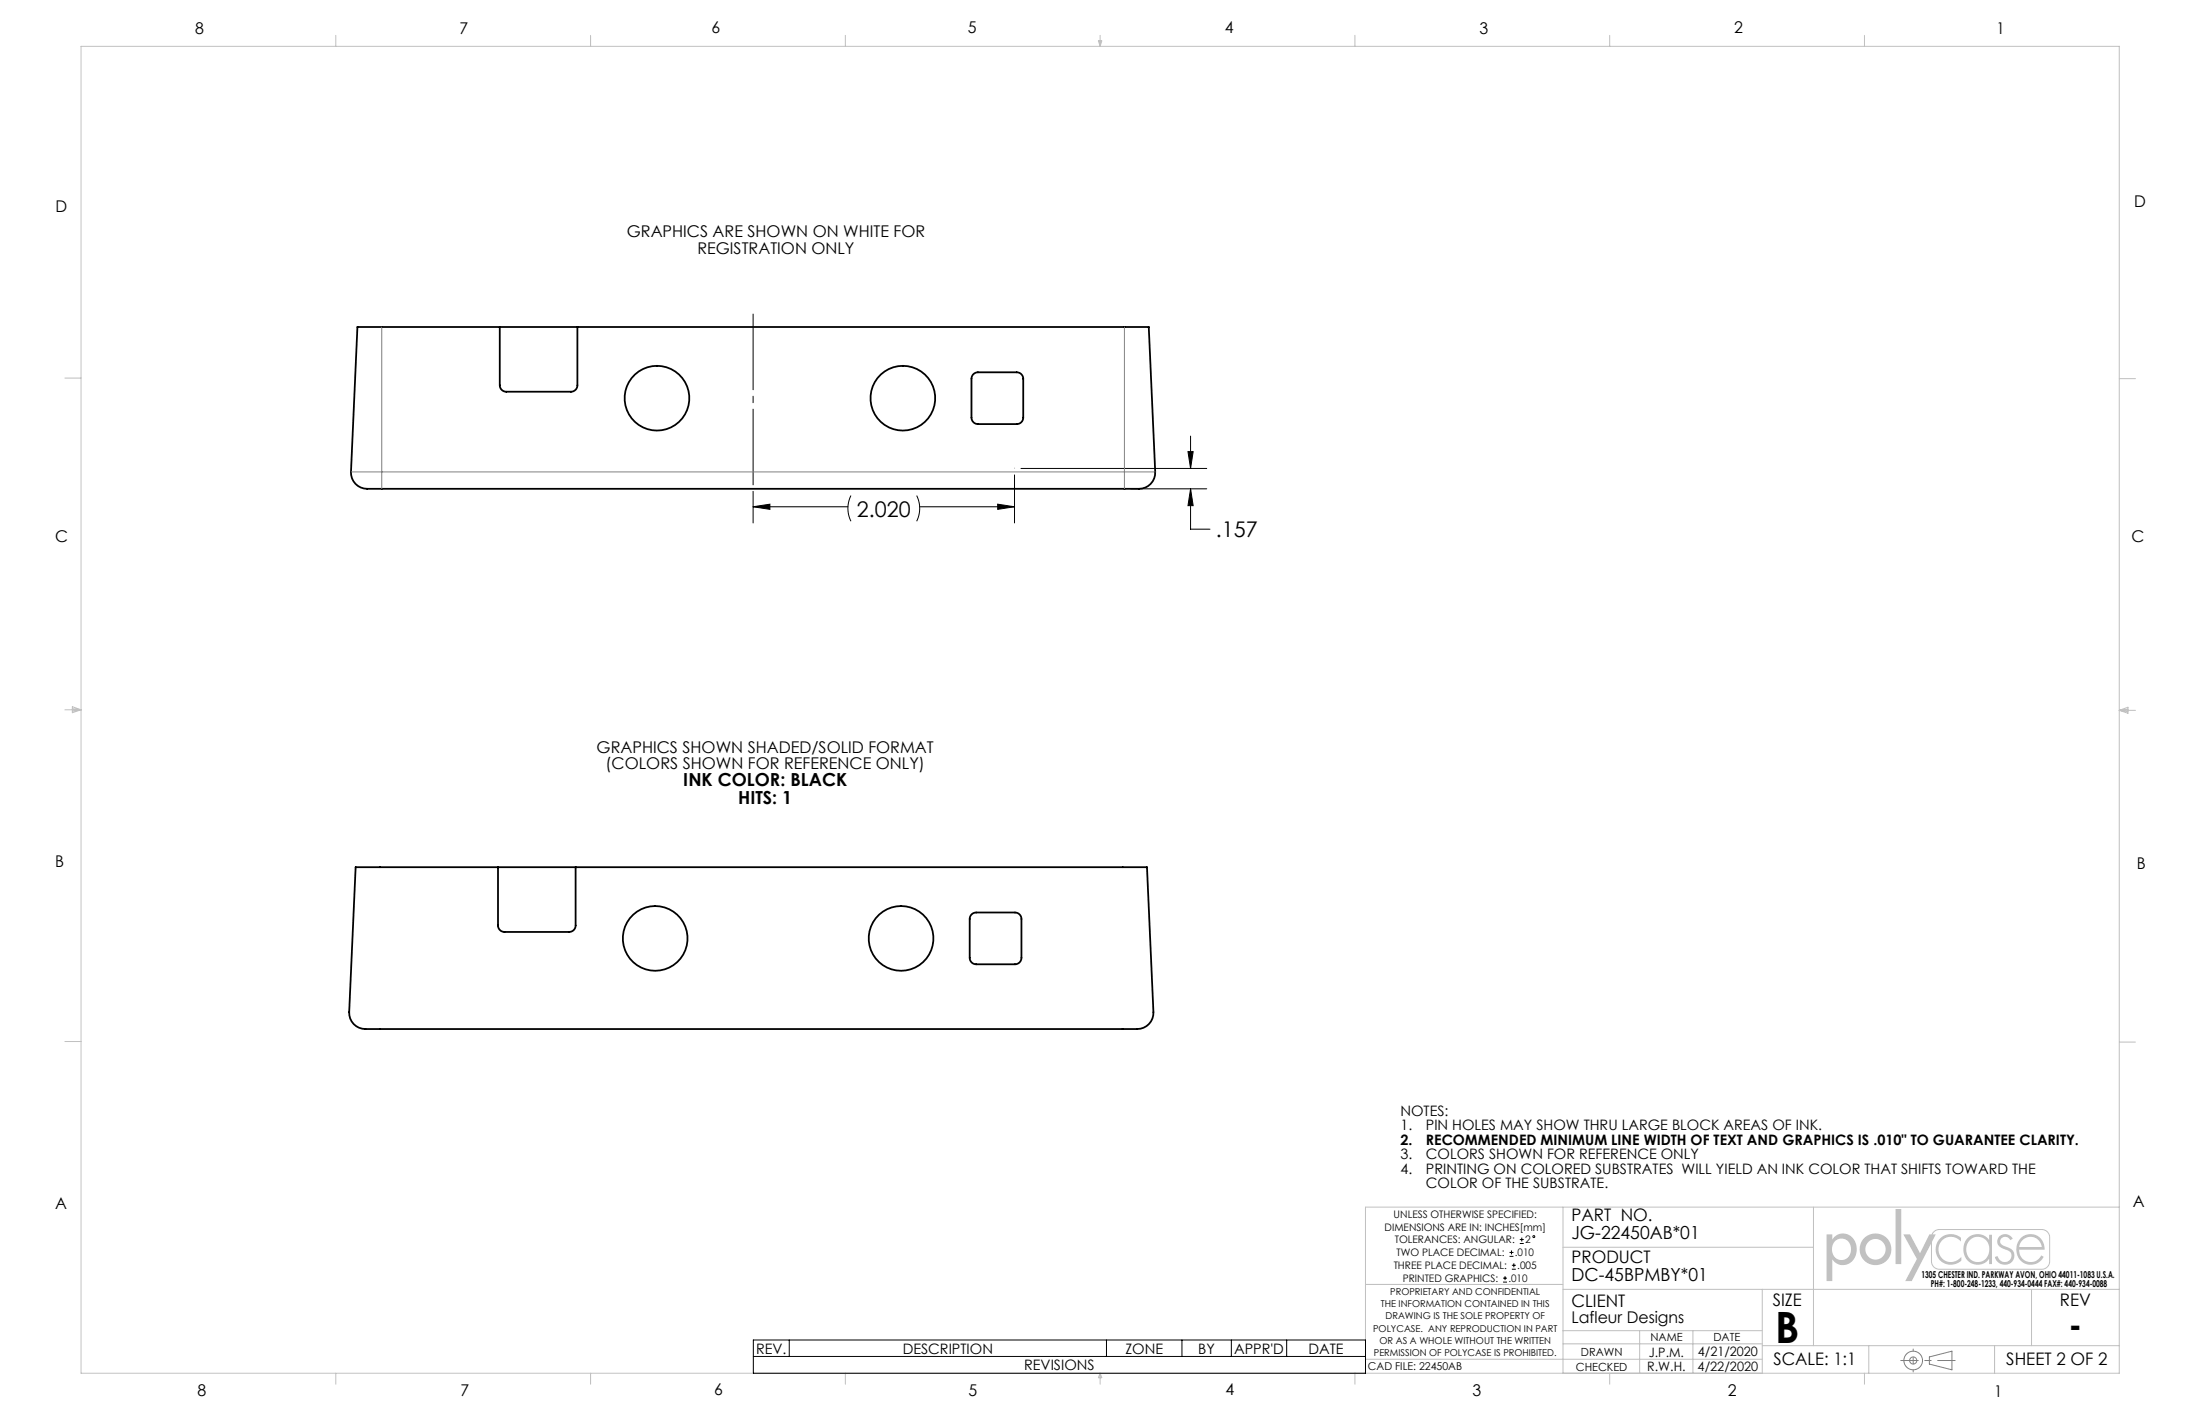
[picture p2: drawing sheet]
<svg xmlns="http://www.w3.org/2000/svg" width="432mm" height="279mm" viewBox="0 0 432 279" stroke-linecap="round" stroke-linejoin="round" font-family="sans-serif">
<g fill="none" stroke="#808080" stroke-width=".2">
<path d="M378.7 266.2l4.4-1.1v3.7l-4.4-1.2z"/>
<circle cx="375.5" cy="266.9" r=".7"/>
<circle cx="375.5" cy="266.9" r="1.83"/>
</g>
<path d="M373.1 266.9h10.6" fill="none" stroke="#808080" stroke-width=".2" stroke-dasharray="15.2 1.3 1.3 1.3" stroke-dashoffset="11.8"/>
<path d="M375.5 264.7v4.5" fill="none" stroke="#808080" stroke-width=".2" stroke-dasharray="15.2 1.3 1.3 1.3" stroke-dashoffset="14.9"/>
<g fill="none" stroke="#c0c0c0" stroke-width=".2">
<path d="M15.9 9.1h400.1v260.3h-400.1zM65.9 6.9v2.2M115.9 6.9v2.2M165.9 6.9v2.2M215.6 8h.6l-.3 1.1zM215.7 8l.2 1.1M215.9 6.9v2.2M216 8l-.1 1.1M265.9 6.9v2.2M315.9 6.9v2.2M365.9 6.9v2.2M12.7 74.2h3.2"/>
<path d="M416 74.3h3.1M12.7 139.3h3.2M14.2 139l1.7 .3M14.2 138.7l1.7 .6-1.7 .5zM15.9 139.3l-1.7 .2M416 139.4h3.1M416 139.4l1.7-.6v1.1zM416 139.4l1.7 .2M417.7 139.1l-1.7 .3M12.7 204.4h3.2M416 204.5h3.1M306.8 236.8v32.6"/>
<path d="M355.9 236.8v27.2M416 236.8h-148v32.6M268 252h38.8M306.8 244.7h49.1M345.9 253v16.4M398.7 253v11M416 253h-109.2M65.9 269.4v2.2M115.9 269.4v2.2M165.9 269.4v2.2M215.9 269.4v2.2M215.9 269.4l.3 .9h-.6z"/>
<path d="M265.9 269.4v2.2M268 266.7h77.9M306.8 261.1h39.1M306.8 263.7h39.1M315.9 269.4v2.2M321.8 261.1v8.3M332.3 261.1v8.3M345.9 264h70.1M365.9 269.4v2.2M366.8 264v5.4M391.5 264v5.4"/>
</g>
<path d="M358.5 242.2v9.2h1.1v-4.3a2.65 2.65 0 0 0 3.1 .9 2.65 2.65 0 0 0 1.7-2.7 2.72 2.72 0 0 0-1.1-2.8 2.72 2.72 0 0 0-3-.1l-.7 .8v-1zM360.2 243.5a1.92 1.92 0 0 1 2.3-.1 1.92 1.92 0 0 1 .7 2.3 1.89 1.89 0 0 1-2.3 1.5 1.89 1.89 0 0 1-1.3-2.4l.2-.7zM365 245.1a3.1 3.1 0 0 0 6.2 0 3.1 3.1 0 0 0-6.2 0zM366.1 245.1a2.01 2.01 0 0 1 4 0 2.01 2.01 0 0 1-4 0zM372 237.2v10.8h1.2v-10.8zM373.6 242.2h1.3l2 3.7 1.8-3.7h.4a1.66 1.66 0 0 1 1.6-1.1h20a1.66 1.66 0 0 1 1.7 1.7v4.7a1.66 1.66 0 0 1-1.7 1.6h-20a1.66 1.66 0 0 1-1.7-1.6v-3.5l-3.8 7.4h-1.3l2.3-4.4zM379.6 241.7l-.3 .5h.6l-.7 1.4v3.9a1.46 1.46 0 0 0 1.5 1.4h20a1.46 1.46 0 0 0 1.5-1.4v-4.7a1.46 1.46 0 0 0-1.5-1.5h-20l-.6 .1zM380.8 243a3 3 0 0 0-.1 4.2 3 3 0 0 0 4.3 .2v-.8a2.47 2.47 0 0 1-3.7 .4 2.47 2.47 0 0 1-.1-3.6 2.47 2.47 0 0 1 3.7 .2v-.7a3.1 3.1 0 0 0-4.1 .1zM396.6 243a2.99 2.99 0 0 0-.5 3.7 2.99 2.99 0 0 0 3.5 1.3l.8-.5 .6-.8 .1-.1-.5-.3a2.28 2.28 0 0 1-2.6 1.3 2.28 2.28 0 0 1-1.7-2.4h5a2.77 2.77 0 0 0-1.6-2.8 2.77 2.77 0 0 0-3.1 .6zM397 243.3a2.21 2.21 0 0 1 2.3-.5 2.21 2.21 0 0 1 1.4 1.9h-4.4l.2-.8zM386.2 242.9a3 3 0 0 0-.6 3.6 3 3 0 0 0 3.3 1.6l.9-.4 .6-.7v1h.6v-5.7h-.6v1a2.84 2.84 0 0 0-4.2-.4zM386.7 243.3a2.31 2.31 0 0 1 2.9-.2 2.31 2.31 0 0 1 .7 2.8 2.28 2.28 0 0 1-2.8 1.6 2.28 2.28 0 0 1-1.6-2.8l.3-.8zM392.4 242.6a1.66 1.66 0 0 1 2.6 .5l-.4 .2-.3-.4-.4-.2h-.5l-.4 .2a.92 .92 0 0 0-.4 1 .92 .92 0 0 0 .9 .6 1.91 1.91 0 0 1 1.9 2.1 1.95 1.95 0 0 1-1.9 1.6 1.95 1.95 0 0 1-2-1.6l.6-.1a1.32 1.32 0 0 0 1.8 1.1 1.32 1.32 0 0 0 .5-2l-.5-.3a2.09 2.09 0 0 1-1.9-1.6l.1-.6z" fill-rule="evenodd" fill="#c0c0c0"/>
<g fill="none" stroke="#000" stroke-width=".2">
<path d="M147.8 99.4l3.3-.5v1zM147.8 96.4v6.2M147.8 99.4h18.6M167 97.2a5.6 5.6 0 0 0 0 5.1M179.9 97.2a5.6 5.6 0 0 1 0 5.1M180.5 99.4h18.6M195.8 98.9l3.3 .5-3.3 .5zM199.1 93.2v9.4M200.4 91.9h36.5M222 95.9h14.9M233.2 88.6h1l-.5 3.3zM233.7 95.9l.5 3.3h-1z"/>
<path d="M233.7 95.9v7.9h3.8M233.7 85.6v6.3M295 251.6h.8M295 250.8h.8M295.4 250.4v.8M296.3 246.5h.8M296.3 245.7h.8M296.7 245.3v.8M296.7 249h.8M296.7 248.3h.8M297.1 247.9v.7M298.3 244h.8"/>
<path d="M298.3 243.2h.8M298.7 242.8v.8M147.9 262.9h120.1v6.5h-120.1zM147.9 266.1h120.1M154.9 262.9v3.2M217.2 262.9v3.2M232 262.9v3.2M241.7 262.9v3.2M252.5 262.9v3.2"/>
<circle cx="301" cy="242.6" r=".19"/>
</g>
<path d="M147.8 95.1v-33.5" fill="none" stroke="#000" stroke-width=".2" stroke-dasharray="15.2 1.3 1.3 1.3" stroke-dashoffset=".4"/>
<path d="M199.1 91.8v.1" fill="none" stroke="#c0c0c0" stroke-width=".2"/>
<path d="M195.8 98.9l3.3 .5-3.3 .5zM147.8 99.4l3.3-.5v1zM233.2 88.6h1l-.5 3.3zM233.7 95.9l.5 3.3h-1z" fill="#000"/>
<g fill="none" stroke="#000" stroke-width=".35">
<path d="M70.2 64.2h155.3l1.2 28.4a3.4 3.4 0 0 1-4 3.3h-149.4a4.8 4.8 0 0 1-3.5-1 3.2 3.2 0 0 1-.9-2.3zM98.1 64.2v11.4a1.27 1.27 0 0 0 1.3 1.3h12.7a1.27 1.27 0 0 0 1.2-1.3v-11.4M191 73.5l.3-.3 .6-.1h7.7a1.27 1.27 0 0 1 1.2 1.2v7.6a1.27 1.27 0 0 1-1.2 1.3h-7.7a1.27 1.27 0 0 1-1.2-1.3v-7.6zM69.8 170.2h155.3l1.3 28.4a3.4 3.4 0 0 1-4 3.3h-149.4a4.8 4.8 0 0 1-3.6-1 3.2 3.2 0 0 1-.9-2.3zM97.7 170.2v11.4a1.27 1.27 0 0 0 1.3 1.3h12.7a1.27 1.27 0 0 0 1.3-1.3v-11.4M190.6 179.5l.4-.3 .6-.2h7.6a1.27 1.27 0 0 1 1.3 1.3v7.6a1.27 1.27 0 0 1-1.3 1.3h-7.6a1.27 1.27 0 0 1-1.3-1.3v-7.6z"/>
<circle cx="128.9" cy="78.1" r="6.4"/>
<circle cx="177.2" cy="78.1" r="6.4"/>
<circle cx="128.6" cy="184.1" r="6.4"/>
<circle cx="176.9" cy="184.1" r="6.4"/>
</g>
<path d="M74.9 64.2v28.4M220.7 64.2v28.4M68.9 92.6h6M74.9 92.6v3.3M74.9 92.6h145.8M220.7 92.6v3.3M220.7 92.6h6" fill="none" stroke="#808080" stroke-width=".2"/>
<text font-size="8.5" x="348.4" y="263.5">B</text>
<text font-size="6.8" x="406" y="262.3">-</text>
<g font-size="4.2">
<text x="168.2" y="101.4">2.020</text>
<text x="238.7" y="105.4">.157</text>
</g>
<g font-size="3.5">
<text x="134.1" y="154.3">INK COLOR: BLACK</text>
<text x="144.9" y="157.8">HITS: 1</text>
<text x="308.4" y="243.1">JG-22450AB*01</text>
<text x="308.4" y="251.3">DC-45BPMBY*01</text>
</g>
<g font-size="3.4">
<text x="308.4" y="239.6">PART NO.</text>
<text x="308.4" y="247.8">PRODUCT</text>
<text x="308.4" y="256.4">CLIENT</text>
<text x="347.9" y="256.2">SIZE</text>
<text x="404.3" y="256.2">REV</text>
<text x="348.1" y="267.9">SCALE: 1:1</text>
<text x="393.8" y="267.9">SHEET 2 OF 2</text>
</g>
<g font-size="3.2">
<text x="38.3" y="6.7">8</text>
<text x="90.2" y="6.7">7</text>
<text x="139.7" y="6.5">6</text>
<text x="190" y="6.5">5</text>
<text x="240.4" y="6.5">4</text>
<text x="290.4" y="6.7">3</text>
<text x="340.4" y="6.5">2</text>
<text x="391.9" y="6.7">1</text>
<text x="10.9" y="41.6">D</text>
<text x="418.9" y="40.7">D</text>
<text x="123" y="46.6">GRAPHICS ARE SHOWN ON WHITE FOR</text>
<text x="136.9" y="49.8">REGISTRATION ONLY</text>
<text x="10.9" y="106.3">C</text>
<text x="418.4" y="106.4">C</text>
<text x="117.1" y="147.7">GRAPHICS SHOWN SHADED/SOLID FORMAT</text>
<text x="118.9" y="150.8">(COLORS SHOWN FOR REFERENCE ONLY)</text>
<text x="10.8" y="170.2">B</text>
<text x="419.4" y="170.6">B</text>
<text x="10.8" y="237.2">A</text>
<text x="418.6" y="236.8">A</text>
<text x="308.4" y="259.6">Lafleur Designs</text>
<text x="38.8" y="273.8">8</text>
<text x="90.4" y="273.8">7</text>
<text x="140.2" y="273.8">6</text>
<text x="190.1" y="273.9">5</text>
<text x="240.5" y="273.8">4</text>
<text x="289" y="273.9">3</text>
<text x="339.1" y="273.8">2</text>
<text x="391.4" y="274.1">1</text>
</g>
<g font-size="2.8">
<text x="274.9" y="219">NOTES:</text>
<text x="274.9" y="221.8">1.</text>
<text x="279.9" y="221.8">PIN HOLES MAY SHOW THRU LARGE BLOCK AREAS OF INK.</text>
<text x="274.9" y="224.6">2.</text>
<text x="274.9" y="227.4">3.</text>
<text x="279.9" y="224.6">RECOMMENDED MINIMUM LINE WIDTH OF TEXT AND GRAPHICS IS .010&quot; TO GUARANTEE CLARITY.</text>
<text x="279.9" y="227.4">COLORS SHOWN FOR REFERENCE ONLY</text>
<text x="274.9" y="230.3">4.</text>
<text x="279.9" y="230.3">PRINTING ON COLORED SUBSTRATES WILL YIELD AN INK COLOR THAT SHIFTS TOWARD THE</text>
<text x="279.9" y="233.1">COLOR OF THE SUBSTRATE.</text>
<text x="148.4" y="265.6">REV.</text>
<text x="177.2" y="265.6">DESCRIPTION</text>
<text x="201" y="268.9">REVISIONS</text>
<text x="220.9" y="265.6">ZONE</text>
<text x="235.2" y="265.6">BY</text>
<text x="242.2" y="265.6">APPR'D</text>
<text x="256.8" y="265.6">DATE</text>
</g>
<g font-size="2.5">
<text x="323.3" y="269.1">R.W.H.</text>
<text x="323.6" y="266.2">J.P.M.</text>
<text x="333.2" y="269">4/22/2020</text>
<text x="333.2" y="266.1">4/21/2020</text>
</g>
<g font-size="2.2">
<text x="323.9" y="263.1">NAME</text>
<text x="336.3" y="263.1">DATE</text>
<text x="309.3" y="268.9">CHECKED</text>
<text x="310.3" y="266.1">DRAWN</text>
</g>
<text font-size="2.1" x="268.5" y="268.8">CAD FILE: 22450AB</text>
<g font-size="2">
<text x="273.5" y="238.9">UNLESS OTHERWISE SPECIFIED:</text>
<text x="271.8" y="241.5">DIMENSIONS ARE IN: INCHES[mm]</text>
<text x="273.8" y="244">TOLERANCES: ANGULAR:</text>
<text x="299.3" y="244">2</text>
<text x="273.5" y="249">THREE PLACE DECIMAL:</text>
<text x="274.1" y="246.5">TWO PLACE DECIMAL:</text>
<text x="275.3" y="251.6">PRINTED GRAPHICS:</text>
<text x="296.1" y="251.6">.010</text>
<text x="297.3" y="246.5">.010</text>
<text x="297.8" y="249">.005</text>
</g>
<g font-size="1.9">
<text x="377.1" y="250.8">1305 CHESTER IND. PARKWAY AVON, OHIO 44011-1083 U.S.A.</text>
<text x="271" y="256.5">THE INFORMATION CONTAINED IN THIS</text>
<text x="272.9" y="254.1">PROPRIETARY AND CONFIDENTIAL</text>
<text x="379" y="252.6">PH#: 1-800-248-1233, 440-934-0444 FAX#: 440-934-0088</text>
<text x="269.5" y="261.3">POLYCASE. ANY REPRODUCTION IN PART</text>
<text x="270.8" y="263.7">OR AS A WHOLE WITHOUT THE WRITTEN</text>
<text x="271.9" y="258.9">DRAWING IS THE SOLE PROPERTY OF</text>
<text x="269.7" y="266.1">PERMISSION OF POLYCASE IS PROHIBITED.</text>
</g>
</svg>
